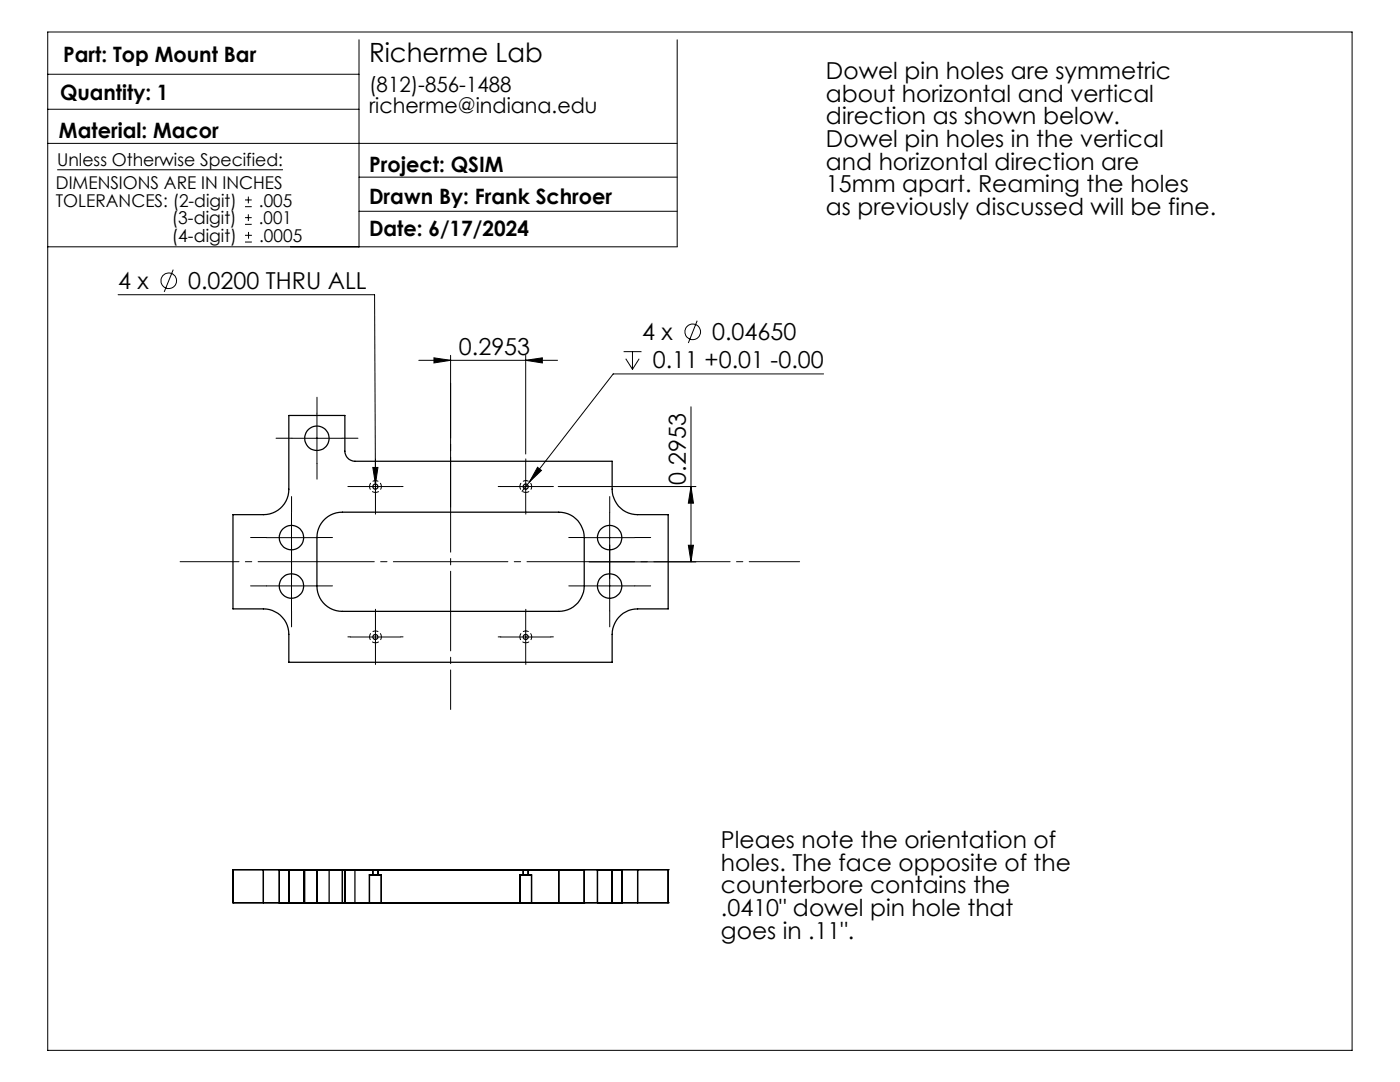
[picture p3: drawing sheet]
<svg xmlns="http://www.w3.org/2000/svg" width="279mm" height="216mm" viewBox="0 0 279 216" stroke-linecap="round" stroke-linejoin="round" font-family="sans-serif">
<g fill="none" stroke="#000" stroke-width=".2">
<path d="M9.5 6.4h260.3v203.2h-260.3zM9.5 14.8h62.1M71.6 7.9v41.3M135.1 7.9v41.3h-125.6M9.5 28.6h125.6M9.5 21.8h62.1M11.4 33.9h45.1M48.9 39.9h1.3M49.6 39.2v1.4M71.6 35.3h63.5M23.6 58.8h51.2l.1 37.8M34.6 53.8l-1.8 4.4"/>
<path d="M48.9 41.2h1.3M48.9 44.8h1.3M48.9 43.4h1.3M48.9 48.3h1.4M48.9 47h1.4M49.6 42.8v1.3M49.6 46.3v1.3M71.6 42.2h63.5M83.6 71.9h27.7M86.6 71.4l3.3 .5-3.3 .5zM89.9 70.9v30.3M104.9 71.9l3.3-.5v1z"/>
<path d="M104.9 70.9v19.7M124.5 70.2h3.5M124.9 71.6l1.3 2.1M126.2 70.2v3.5M127.6 71.6l-1.4 2.1M139.1 64l-1.7 4.4M164.4 74.6h-42l-16.7 21.6M58.2 87.5h10.1M63.3 82.4v10.1M69.9 97.1h10M74.4 93.3h1l-.5 3.3zM74.9 92.1v10"/>
<path d="M99.9 97.1h10M104.9 92.1v10M105.7 96.2l-1.5 1.8M107.3 93.2l.8 .7-2.4 2.3zM111.4 97.1h27.5M137.9 81.2v30.9M137.9 97.1l.5 3.3h-1zM53.2 116.9h10M53.2 107.3h10M58.2 102.3v19.6M116.7 116.9h10M116.7 107.3h10"/>
<path d="M117.6 112.1h21.3M121.7 102.3v19.6M137.4 108.8h1l-.5 3.3zM69.9 127.1h10M74.9 122.1v10M99.9 127.1h10M104.9 122.1v10"/>
<circle cx="33.7" cy="56" r="1.56"/>
<circle cx="138.3" cy="66.2" r="1.55"/>
</g>
<g fill="none" stroke="#000" stroke-width=".2" stroke-dasharray="15.2 1.3 1.3 1.3">
<path d="M58.3 87.4h-3.2M63.3 82.4v-3.1M63.3 92.4v3.2M68.3 87.4h3.1M69.9 97.1h-.5M74.9 92.1v-.5M79.9 97.1h.5M99.9 97.1h-.5M104.9 92.1v-.5M109.9 97.1h.5M53.2 107.3h-3.2M53.2 116.9h-3.2"/>
<path d="M58.2 102.3v-3.2M58.2 112.3v3.1M58.2 111.9v-3.2M63.2 107.3h3.2M63.2 116.9h3.2M74.9 102.1v.5M104.9 102.1v.5M116.7 116.9h-3.2M116.7 107.3h-3.2M121.7 111.9v-3.2M121.7 102.3v-3.2M121.7 112.3v3.1"/>
<path d="M126.7 116.9h3.2M126.7 107.3h3.2M58.2 121.9v3.2M69.9 127.1h-.5M74.9 122.1v-.5M74.9 132.1v.5M79.9 127.1h.5M99.9 127.1h-.5M104.9 122.1v-.5M104.9 132.1v.5M109.9 127.1h.5M121.7 121.9v3.2"/>
</g>
<path d="M89.9 122v-19.8" fill="none" stroke="#000" stroke-width=".2" stroke-dasharray="15.2 1.3 1.3 1.3" stroke-dashoffset="7.2"/>
<path d="M89.9 102.2v-25.8" fill="none" stroke="#000" stroke-width=".2" stroke-dasharray="15.2 1.3 1.3 1.3" stroke-dashoffset="4.3"/>
<path d="M89.9 112.1h26.7M89.9 112.1h-26.6" fill="none" stroke="#000" stroke-width=".2" stroke-dasharray="15.2 1.3 1.3 1.3" stroke-dashoffset="3.8"/>
<path d="M116.6 112.1h43" fill="none" stroke="#000" stroke-width=".2" stroke-dasharray="15.2 1.3 1.3 1.3" stroke-dashoffset="5.2"/>
<path d="M63.3 112.1h-27.4" fill="none" stroke="#000" stroke-width=".2" stroke-dasharray="15.2 1.3 1.3 1.3" stroke-dashoffset="3.5"/>
<path d="M89.9 122v19.6" fill="none" stroke="#000" stroke-width=".2" stroke-dasharray="15.2 1.3 1.3 1.3" stroke-dashoffset="7.4"/>
<g fill="#000">
<path d="M86.6 71.4l3.3 .5-3.3 .5zM104.9 71.9l3.3-.5v1z"/>
<path d="M74.4 93.3l.5 3.3 .5-3.3zM107.3 93.2l-1.6 3 2.4-2.3z"/>
<path d="M137.9 97.1l.5 3.3h-1zM137.4 108.8h1l-.5 3.3z"/>
</g>
<g fill="none" stroke="#000" stroke-width=".25">
<path d="M57.6 82.9h11.2v7.1a2.05 2.05 0 0 0 2 2h51.4v5.6a5 5 0 0 0 5 5.1h6.1v18.8h-6.1a5.1 5.1 0 0 0-5 5.1v5.6h-64.6v-5.6a5.1 5.1 0 0 0-5-5.1h-6.1v-18.8h6.1a5 5 0 0 0 5-5.1zM64.5 103.9a5 5 0 0 1 3.8-1.7h43.2a5.1 5.1 0 0 1 5.1 5.1v9.6a5 5 0 0 1-5.1 5.1h-43.2a5 5 0 0 1-5-5.1v-10.3l.5-1.7zM46.5 173.5h.1M46.5 173.5v6.6M46.5 173.5h6.1M52.6 173.5h5M52.6 173.5v6.6M55.7 173.5h4.9zM55.7 173.5v6.6M57.6 173.5h.1M57.6 173.5v6.6M57.6 173.5h64.6"/>
<path d="M60.6 173.5v6.6M60.8 173.5h4.9zM60.8 173.5v6.6M63.3 173.5h.1M63.3 173.5h5v6.6h-5M63.3 173.5v6.6M65.7 173.5v6.6M68.8 173.5h.1M68.8 173.5h2v6.6h-2M68.8 173.5v6.6M73.7 174.6h2.4zM73.7 174.6v5.5"/>
<path d="M74.4 173.5h1zM74.4 174.6h1zM74.4 173.5v1.1M75.4 173.5v1.1M76.1 174.6v5.5M103.8 174.6h2.3zM103.8 174.6v5.5M104.4 173.5h1zM104.4 174.6h1zM104.4 173.5v1.1M105.4 173.5v1.1M106.1 174.6v5.5"/>
<path d="M116.6 173.5h.1M116.6 173.5h-5.1v6.6h5.1M116.6 173.5v6.6M119.2 173.5h4.9zM119.2 173.5v6.6M122.2 173.5h.1M122.2 173.5h5M122.2 173.5v6.6M124.1 173.5v6.6M127.2 173.5h6.1M127.2 173.5v6.6M133.3 173.5h.1"/>
<path d="M133.3 173.5v6.6M46.5 180.1h.1M46.5 180.1h6.1M52.6 180.1h5M55.7 180.1h4.9zM57.6 180.1h.1M57.6 180.1h64.6M60.8 180.1h4.9zM63.3 180.1h.1M68.8 180.1h.1M73.7 180.1h2.4zM103.8 180.1h2.3z"/>
<path d="M116.6 180.1h.1M119.2 180.1h4.9zM122.2 180.1h.1M122.2 180.1h5M127.2 180.1h6.1M133.3 180.1h.1"/>
<circle cx="63.3" cy="87.4" r="2.44"/>
<circle cx="74.9" cy="97.1" r=".51"/>
<circle cx="104.9" cy="97.1" r=".51"/>
<circle cx="58.2" cy="116.9" r="2.45"/>
<circle cx="58.2" cy="107.3" r="2.44"/>
<circle cx="121.7" cy="116.9" r="2.45"/>
<circle cx="121.7" cy="107.3" r="2.44"/>
<circle cx="74.9" cy="127.1" r=".5"/>
<circle cx="104.9" cy="127.1" r=".5"/>
</g>
<path d="M74.9 95.9a1.18 1.18 0 0 1 1.1 1.7 1.18 1.18 0 0 1-2 .2 1.18 1.18 0 0 1 .7-1.9h.2M104.9 95.9a1.18 1.18 0 0 1 1.1 1.7 1.18 1.18 0 0 1-2 .2 1.18 1.18 0 0 1 .7-1.9h.2M74.9 125.9a1.18 1.18 0 0 1 1.1 1.7 1.18 1.18 0 0 1-2 .2 1.18 1.18 0 0 1 .7-1.9h.2M104.9 125.9a1.18 1.18 0 0 1 1.1 1.7 1.18 1.18 0 0 1-2 .2 1.18 1.18 0 0 1 .7-1.9h.2" fill="none" stroke="#000" stroke-width=".2" stroke-dasharray="1.3 .6" stroke-dashoffset=".7"/>
<text font-size="5.3" x="73.7" y="12.3">Richerme Lab</text>
<g font-size="4.7">
<text x="164.8" y="15.8">Dowel pin holes are symmetric</text>
<text x="164.8" y="20.3">about horizontal and vertical</text>
<text x="164.8" y="24.8">direction as shown below.</text>
<text x="164.8" y="29.3">Dowel pin holes in the vertical</text>
<text x="164.8" y="33.9">and horizontal direction are</text>
<text x="164.8" y="38.4">15mm apart. Reaming the holes</text>
<text x="164.8" y="42.9">as previously discussed will be fine.</text>
<text x="23.6" y="57.7">4 x</text>
<text x="37.6" y="57.7">0.0200 THRU ALL</text>
<text x="91.6" y="70.9">0.2953</text>
<text x="128.1" y="67.9">4 x</text>
<text x="142.1" y="67.9">0.04650</text>
<text x="130.3" y="73.5">0.11 +0.01 -0.00</text>
<text x="136.9" y="96.7" transform="rotate(-90 136.9 96.7)">0.2953</text>
<text x="143.9" y="169.2">Pleaes note the orientation of</text>
<text x="143.9" y="173.7">holes. The face opposite of the</text>
<text x="143.9" y="178.2">counterbore contains the</text>
<text x="143.9" y="182.8">.0410&quot; dowel pin hole that</text>
<text x="143.9" y="187.3">goes in .11&quot;.</text>
</g>
<g font-size="4.2">
<text x="12.6" y="12.4">Part: Top Mount Bar</text>
<text x="12" y="20">Quantity: 1</text>
<text x="73.7" y="18.3">(812)-856-1488</text>
<text x="73.7" y="22.5">richerme@indiana.edu</text>
<text x="11.8" y="27.5">Material: Macor</text>
<text x="73.7" y="34.3">Project: QSIM</text>
<text x="73.7" y="40.7">Drawn By: Frank Schroer</text>
<text x="73.7" y="47.2">Date: 6/17/2024</text>
</g>
<g font-size="3.5">
<text x="11.4" y="33.1">Unless Otherwise Specified:</text>
<text x="11.2" y="37.7">DIMENSIONS ARE IN INCHES</text>
<text x="11.2" y="41.2">TOLERANCES: (2-digit)</text>
<text x="51.7" y="41.2">.005</text>
<text x="34.3" y="44.8">(3-digit)</text>
<text x="51.7" y="44.8">.001</text>
<text x="34.3" y="48.3">(4-digit)</text>
<text x="51.7" y="48.3">.0005</text>
</g>
</svg>
